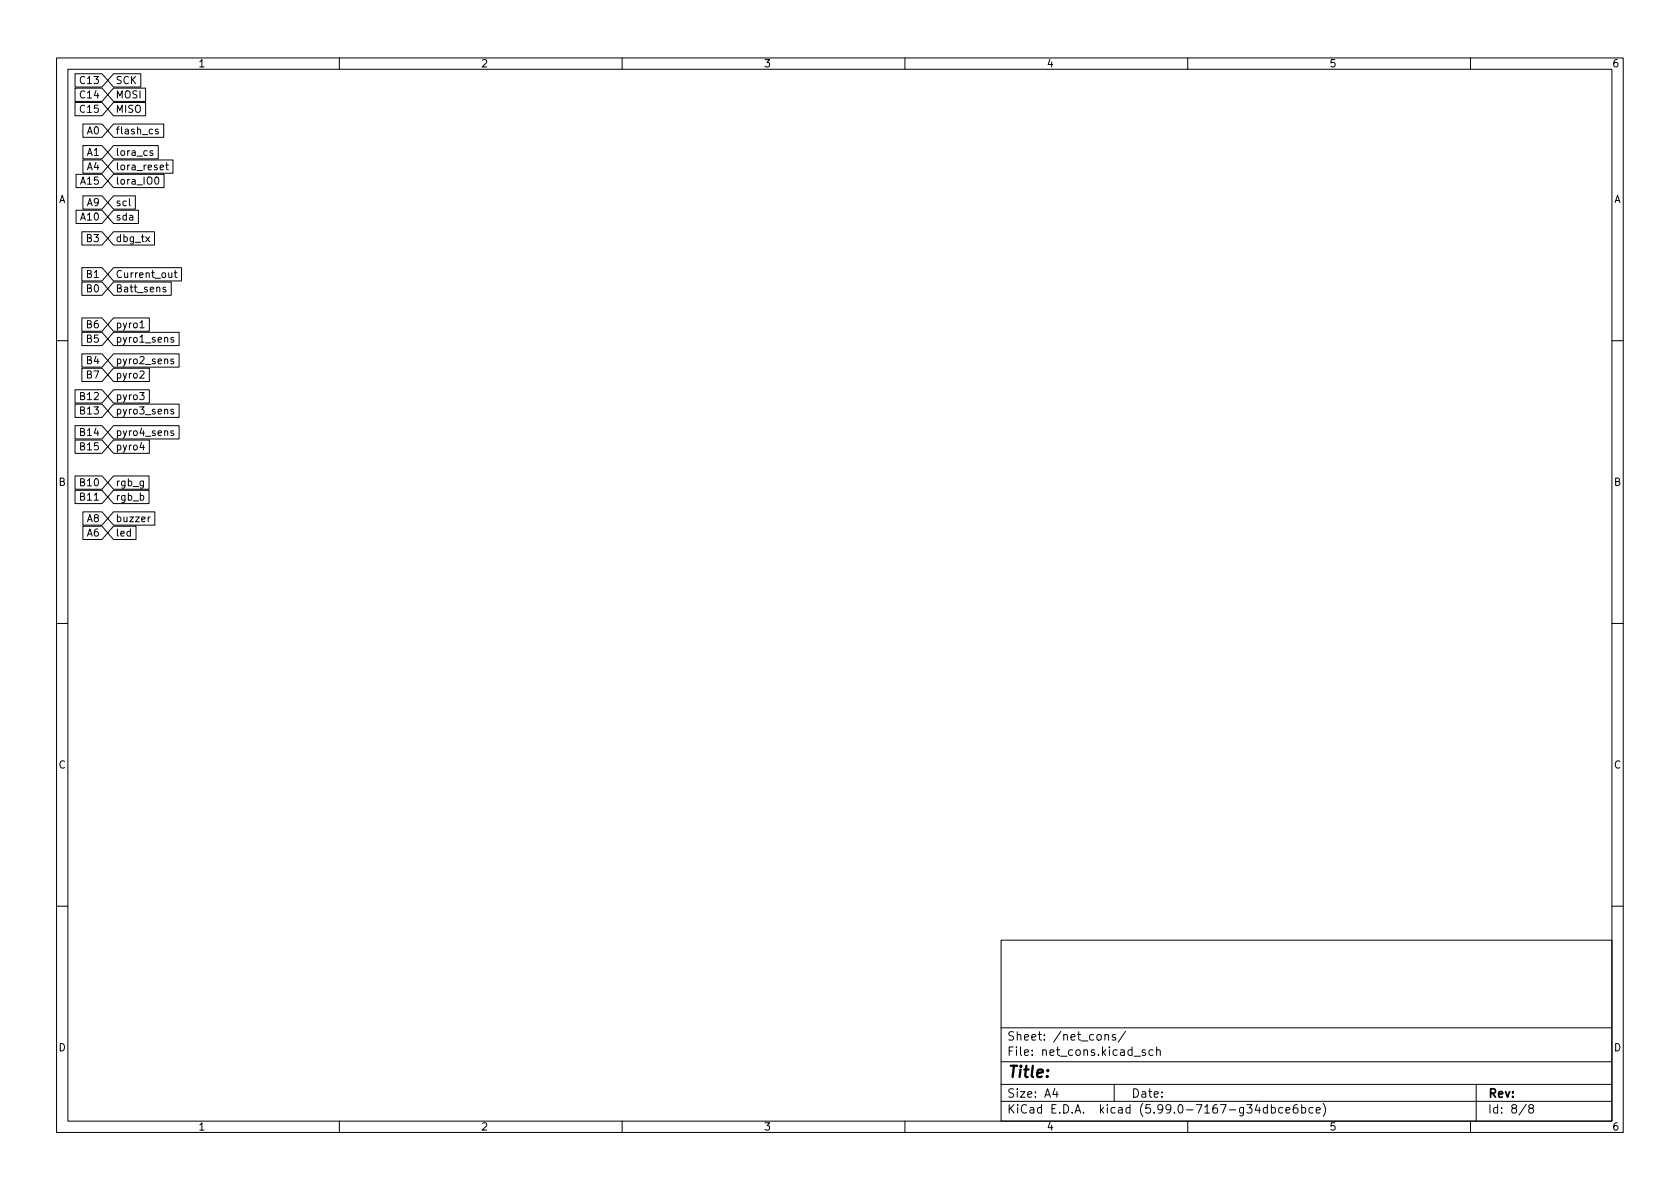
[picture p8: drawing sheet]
<svg xmlns="http://www.w3.org/2000/svg" width="297mm" height="210mm" viewBox="0 0 297 210" stroke-linecap="round" stroke-linejoin="round" font-family="sans-serif">
<g fill="none" stroke="#000" stroke-width=".18">
<path d="M10 10.2h277v190.1h-277zM12 12.2h273v186.1h-273zM13.3 15.6h4.7l1 1.2-1 1.1h-4.7zM13.3 18.1h4.7l1 1.2-1 1.2h-4.7zM13.3 13h4.7l1 1.2-1 1.2h-4.7zM20.1 13h4.8v2.4h-4.8l-1.1-1.2zM20.1 15.6h5.6v2.3h-5.6l-1.1-1.1zM20.1 18.1h5.6v2.4h-5.6l-1.1-1.2zM60 10.2v2M110 10.2v2M160 10.2v2M210 10.2v2"/>
<path d="M260 10.2v2M13.4 37.2h4.6l1 1.1-1 1.2h-4.6zM13.4 30.8h4.6l1 1.2-1 1.2h-4.6zM14.7 21.9h3.3l1 1.2-1 1.2h-3.3zM14.7 28.3h3.3l1 1.2-1 1.1h-3.3zM14.7 25.7h3.3l1 1.2-1 1.2h-3.3zM14.7 34.6h3.3l1 1.2-1 1.2h-3.3zM20.1 34.6h3.8v2.4h-3.8l-1.1-1.2zM20.1 37.2h4.4v2.3h-4.4l-1.1-1.2zM20.1 21.9h8.8v2.4h-8.8l-1.1-1.2zM20.1 30.8h8.9v2.4h-8.9l-1.1-1.2zM20.1 28.3h10.5v2.3h-10.5l-1.1-1.1z"/>
<path d="M20.1 25.7h7.9v2.4h-7.9l-1.1-1.2zM22.9 35.1v1.1l.2 .2M27 26.7l-.3-.1-.2 .2 .1 .2 .4 .1v.3h-.5M27.5 31.4l.2-.1a.68 .68 0 0 1 .4 .6 .68 .68 0 0 1-.4 .7l-.2-.1-.1-.4zM28 22.9l-.3-.1-.2 .2v.2l.5 .1v.3h-.5M28.3 29.6l.6-.1v-.3h-.4l-.2 .2 .1 .6h.5M29.3 29.2h.5M29.5 28.8v1.1l.3 .1M14.5 41h3.5l1 1.2-1 1.1h-3.5zM14.5 49.9h3.5l1 1.1-1 1.2h-3.5zM14.5 47.3h3.5l1 1.2-1 1.2h-3.5zM14.5 56.2h3.5l1 1.2-1 1.2h-3.5z"/>
<path d="M14.5 58.8h3.5l1 1.1-1 1.2h-3.5zM20.1 41h7.2v2.3h-7.2l-1.1-1.1zM20.1 49.9h10.2v2.3h-10.2l-1.1-1.2zM20.1 47.3h12v2.4h-12l-1.1-1.2zM20.1 56.2h6.3v2.4h-6.3l-1.1-1.2zM20.1 58.8h11.6v2.3h-11.6l-1.1-1.2zM24.8 57.1l.3-.4v1.3M24.8 58h.7M25.8 41.9l.6 .8M26.4 41.9l-.6 .8M29.3 50.8h-.3l-.2 .2 .1 .1 .4 .2v.3h-.5M29.8 48.2l.1 .8 .3 .1 .2-.1"/>
<path d="M30.4 48.2v.9M30.7 59.7h-.3l-.2 .1 .1 .2 .4 .1v.4h-.5M30.8 48.2h.5M31 47.8v1.1l.3 .2M10 60.2h2M13.3 68.9h4.7l1 1.2-1 1.2h-4.7zM13.3 71.5h4.7l1 1.1-1 1.2h-4.7zM13.3 75.3h4.7l1 1.1-1 1.2h-4.7zM13.3 77.8h4.7l1 1.2-1 1.2h-4.7zM14.5 62.6h3.5l1 1.1-1 1.2h-3.5zM14.5 65.1h3.5l1 1.2-1 1.2h-3.5zM20.1 71.5h11.6v2.3h-11.6l-1.1-1.2z"/>
<path d="M20.1 77.8h6.3v2.4h-6.3l-1.1-1.2zM20.1 62.6h11.6v2.3h-11.6l-1.1-1.2zM20.1 65.1h6.3v2.4h-6.3l-1.1-1.2zM20.1 68.9h6.3v2.4h-6.3l-1.1-1.2zM20.1 75.3h11.6v2.3h-11.6l-1.1-1.2zM24.7 69.4h.8l-.4 .5 .3 .1v.6l-.2 .1-.5-.1M24.8 65.7l.4-.1 .3 .4-.8 .9h.8M25.1 78.2l-.3 .9h.7M30.7 72.4h-.3l-.2 .1 .1 .2 .4 .1v.4h-.5M30.7 63.5h-.3l-.2 .2 .1 .1 .4 .2v.3h-.5M30.7 76.2h-.3l-.2 .2 .1 .1 .4 .2v.3h-.5M285 60.2h2"/>
<path d="M13.3 84.2h4.7l1 1.1-1 1.2h-4.7zM13.3 86.7h4.7l1 1.2-1 1.2h-4.7zM14.7 90.5h3.3l1 1.2-1 1.2h-3.3zM14.7 93.1h3.3l1 1.1-1 1.2h-3.3zM20.1 93.1h3.9v2.3h-3.9l-1.1-1.2zM20.1 90.5h7.3v2.4h-7.3l-1.1-1.2zM20.1 84.2h6.2v2.3h-6.2l-1.1-1.2zM20.1 86.7h6.2v2.4h-6.2l-1.1-1.2zM26.6 91.4l-.4 .3M10 110.2h2M285 110.2h2M10 160.2h2"/>
<path d="M177 166.3h108v32h-108zM285 160.2h2M60 198.3v2M110 198.3v2M160 198.3v2M177 194.8h108M177 191.8h108M177 187.8h108M177 181.8h108M186.5 192.5l-.4 1h1M186.9 193v1M195.4 183.1l.2-.2 .3 .1 .1 .9"/>
<path d="M195.4 182.9v1M197 191.8v3M197.2 183l-.3-.1-.3 .2 .1 .3 .5 .1v.4h-.6M199 182.4l-1.3 1.9M200.5 186.8h1.1M202.5 185.7l-.4-.1-.2 .2 .1 .3 .5 .1v.4h-.6M203.9 185.7l-.5-.1-.3 .3v.4l.2 .3h.6M204.5 185.8l.2-.2 .4 .1v.9M204.5 185.1v1.5M210 198.3v2M224.1 195.9l-.5-.1-.2 .3v.4l.1 .3h.6M224.1 195.3v1.5"/>
<path d="M224.8 195.9l.4-.1 .3 .3v.4l-.1 .3h-.6M224.8 195.3v1.5M226.8 195.9l-.4-.1-.3 .3v.4l.1 .3h.6M227.4 196.3l.7-.1-.1-.3-.4-.1-.2 .2v.8h.6M229.4 195.3a.59 .59 0 0 0-.8 .7v.5l.2 .3h.4l.2-.1 .1-.5-.1-.2-.5-.1-.3 .3M230.1 195.9l.5-.1 .3 .3v.4l-.2 .3h-.6M230.1 195.3v1.5M232.1 195.9l-.4-.1-.3 .3v.4l.2 .3h.5M232.7 196.3l.7-.1v-.3l-.5-.1-.2 .2 .1 .8h.6M233.9 195.1a1.72 1.72 0 0 1 0 2.3M260 198.3v2M261 191.8v6.5"/>
<path d="M269.9 195.3l-1.3 1.9M270.6 196l-.3-.3 .1-.2 .2-.2 .4 .1 .2 .2-.1 .2-.7 .2-.1 .3 .1 .4 .2 .1h.4l.2-.3-.1-.4-.2-.1"/>
</g>
<text font-size="2.8" x="178" y="190.6">Title:</text>
<g font-size="2.1">
<text x="178" y="184">Sheet: /net_cons/</text>
<text x="178" y="186.7">File: net_cons.kicad_sch</text>
<text x="178" y="196.9">KiCad E.D.A. kicad (5.99.0-7167-g34dbce6bce)</text>
<text x="178" y="194.1">Size: A4</text>
<text x="200" y="194.1">Date:</text>
<text x="263" y="194.1">Rev:</text>
<text x="263" y="196.9">Id: 8/8</text>
</g>
<g font-size="1.8">
<text x="35" y="11.9">1</text>
<text x="85" y="11.9">2</text>
<text x="135" y="11.9">3</text>
<text x="185" y="11.9">4</text>
<text x="235" y="11.9">5</text>
<text x="285" y="11.9">6</text>
<text x="14.5" y="17.4">C14</text>
<text x="14.5" y="14.9">C13</text>
<text x="20.4" y="14.9">SCK</text>
<text x="20.4" y="17.4">MOSI</text>
<text x="14.5" y="19.9">C15</text>
<text x="15.5" y="23.7">A0</text>
<text x="20.4" y="19.9">MISO</text>
<text x="20.4" y="23.7">flash_cs</text>
<text x="15.5" y="27.6">A1</text>
<text x="20.4" y="27.6">lora_cs</text>
<text x="10.3" y="35.9">A</text>
<text x="14.5" y="32.6">A15</text>
<text x="15.5" y="30.1">A4</text>
<text x="20.4" y="32.6">lora_IO0</text>
<text x="20.4" y="30.1">lora_reset</text>
<text x="285.3" y="35.9">A</text>
<text x="14.5" y="39">A10</text>
<text x="15.5" y="36.4">A9</text>
<text x="20.4" y="36.4">scl</text>
<text x="20.4" y="39">sda</text>
<text x="15.5" y="42.8">B3</text>
<text x="20.4" y="42.8">dbg_tx</text>
<text x="15.5" y="51.7">B0</text>
<text x="15.5" y="49.1">B1</text>
<text x="20.4" y="51.7">Batt_sens</text>
<text x="20.4" y="49.1">Current_out</text>
<text x="15.5" y="58">B6</text>
<text x="20.4" y="58">pyro1</text>
<text x="15.5" y="64.4">B4</text>
<text x="15.5" y="60.6">B5</text>
<text x="20.4" y="60.6">pyro1_sens</text>
<text x="20.4" y="64.4">pyro2_sens</text>
<text x="14.5" y="70.7">B12</text>
<text x="15.5" y="66.9">B7</text>
<text x="20.4" y="66.9">pyro2</text>
<text x="20.4" y="70.7">pyro3</text>
<text x="14.5" y="73.3">B13</text>
<text x="14.5" y="77.1">B14</text>
<text x="20.4" y="73.3">pyro3_sens</text>
<text x="20.4" y="77.1">pyro4_sens</text>
<text x="14.5" y="79.6">B15</text>
<text x="20.4" y="79.6">pyro4</text>
<text x="10.3" y="85.9">B</text>
<text x="14.5" y="86">B10</text>
<text x="14.5" y="88.5">B11</text>
<text x="20.4" y="86">rgb_g</text>
<text x="20.4" y="88.5">rgb_b</text>
<text x="285.3" y="85.9">B</text>
<text x="15.5" y="92.3">A8</text>
<text x="15.5" y="94.9">A6</text>
<text x="20.4" y="94.9">led</text>
<text x="20.4" y="92.3">buzzer</text>
<text x="10.3" y="135.9">C</text>
<text x="285.3" y="135.9">C</text>
<text x="10.3" y="185.9">D</text>
<text x="285.3" y="185.9">D</text>
<text x="35" y="199.9">1</text>
<text x="85" y="199.9">2</text>
<text x="135" y="199.9">3</text>
<text x="185" y="199.9">4</text>
<text x="235" y="199.9">5</text>
<text x="285" y="199.9">6</text>
</g>
</svg>
